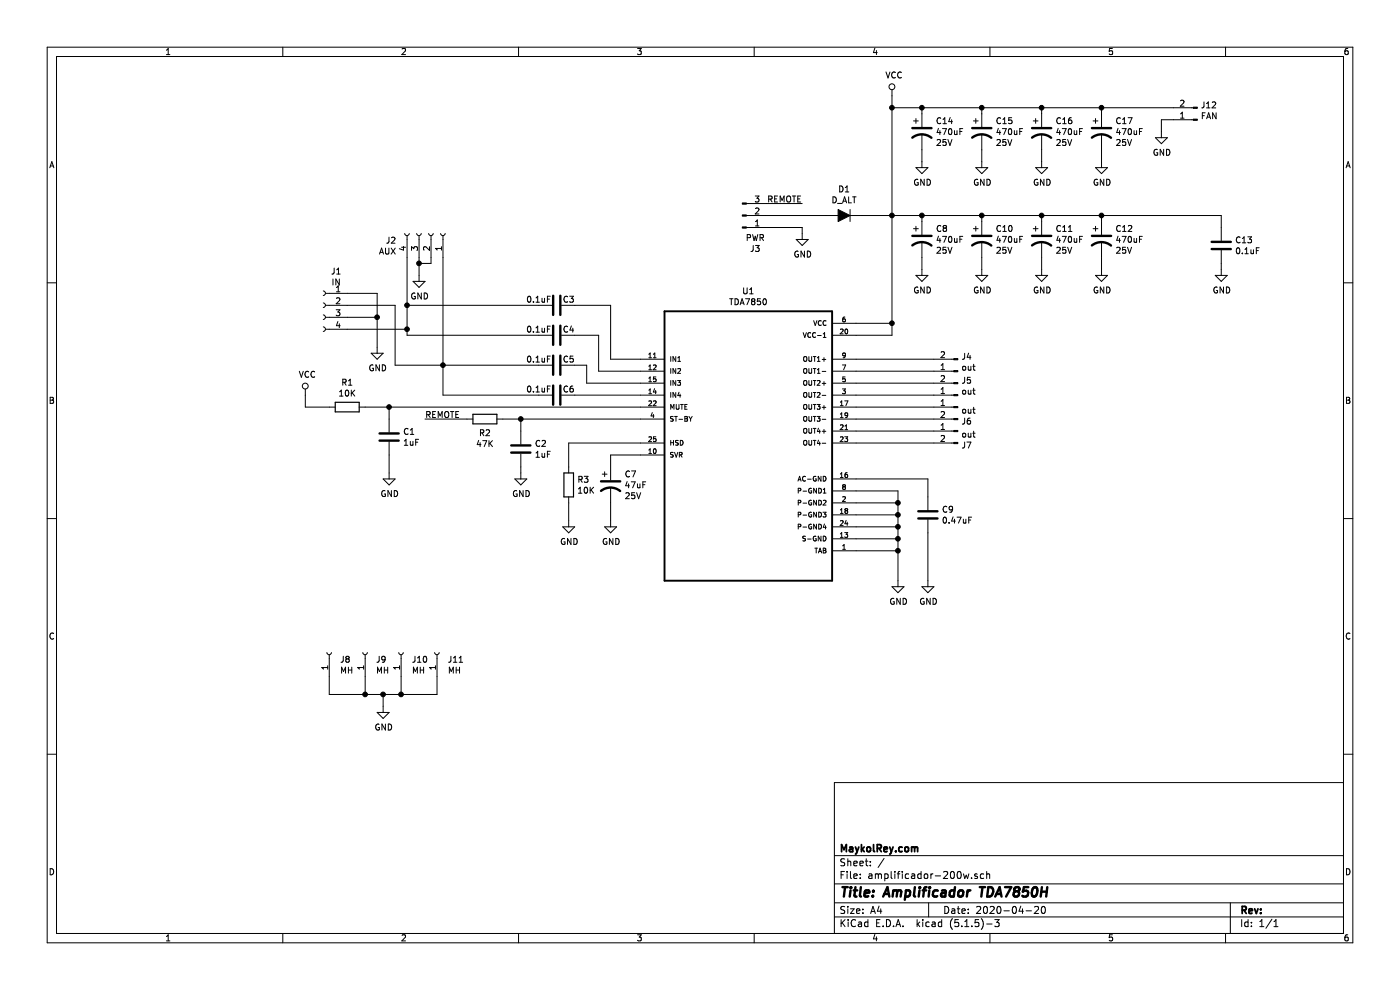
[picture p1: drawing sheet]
EESchema Schematic File Version 4
EELAYER 30 0
EELAYER END
$Descr A4 11693 8268
encoding utf-8
Sheet 1 1
Title "Amplificador TDA7850H"
Date "2020-04-20"
Rev ""
Comp "MaykolRey.com"
Comment1 ""
Comment2 ""
Comment3 ""
Comment4 ""
$EndDescr
$Comp
L MSS_TDAs:TDA7850 U1
U 1 1
P 5800 4500
F 0 "U1" H 5800 5770 50  0000 C CNN
F 1 "TDA7850" H 5800 5679 50  0000 C CNN
F 2 "MSS_Devices:TDA7850H" H 5800 4500 50  0001 L BNN
F 3 "Audio Amp Speaker 4-CH Stereo 85W Class-AB Automotive 25-Pin_25+Tab_ FLEXIWATT Tube" H 5800 4500 50  0001 L BNN
	1    5800 4500
	1    0    0    -1  
$EndComp
$Comp
L Connector:Conn_01x02_Male J4
U 1 1
P 7550 3900
F 0 "J4" H 7522 3782 50  0000 R CNN
F 1 "out" H 7522 3873 50  0000 R CNN
F 2 "TerminalBlock_Phoenix:TerminalBlock_Phoenix_MKDS-3-2-5.08_1x02_P5.08mm_Horizontal" H 7550 3900 50  0001 C CNN
F 3 "~" H 7550 3900 50  0001 C CNN
	1    7550 3900
	-1   0    0    1   
$EndComp
$Comp
L Connector:Conn_01x02_Male J5
U 1 1
P 7550 4100
F 0 "J5" H 7522 3982 50  0000 R CNN
F 1 "out" H 7522 4073 50  0000 R CNN
F 2 "TerminalBlock_Phoenix:TerminalBlock_Phoenix_MKDS-3-2-5.08_1x02_P5.08mm_Horizontal" H 7550 4100 50  0001 C CNN
F 3 "~" H 7550 4100 50  0001 C CNN
	1    7550 4100
	-1   0    0    1   
$EndComp
$Comp
L Connector:Conn_01x02_Male J6
U 1 1
P 7550 4200
F 0 "J6" H 7522 4082 50  0000 R CNN
F 1 "out" H 7522 4173 50  0000 R CNN
F 2 "TerminalBlock_Phoenix:TerminalBlock_Phoenix_MKDS-3-2-5.08_1x02_P5.08mm_Horizontal" H 7550 4200 50  0001 C CNN
F 3 "~" H 7550 4200 50  0001 C CNN
	1    7550 4200
	-1   0    0    -1  
$EndComp
$Comp
L Connector:Conn_01x02_Male J7
U 1 1
P 7550 4400
F 0 "J7" H 7522 4282 50  0000 R CNN
F 1 "out" H 7522 4373 50  0000 R CNN
F 2 "TerminalBlock_Phoenix:TerminalBlock_Phoenix_MKDS-3-2-5.08_1x02_P5.08mm_Horizontal" H 7550 4400 50  0001 C CNN
F 3 "~" H 7550 4400 50  0001 C CNN
	1    7550 4400
	-1   0    0    -1  
$EndComp
Wire Wire Line
	7350 3800 6700 3800
Wire Wire Line
	6700 3900 7350 3900
Wire Wire Line
	7350 4000 6700 4000
Wire Wire Line
	7350 4100 6700 4100
Wire Wire Line
	7350 4200 6700 4200
Wire Wire Line
	6700 4300 7350 4300
Wire Wire Line
	7350 4400 6700 4400
Wire Wire Line
	6700 4500 7350 4500
Wire Wire Line
	7050 5650 7050 5400
Wire Wire Line
	7050 4900 6700 4900
Wire Wire Line
	6700 5000 7050 5000
Connection ~ 7050 5000
Wire Wire Line
	7050 5000 7050 4900
Wire Wire Line
	6700 5100 7050 5100
Connection ~ 7050 5100
Wire Wire Line
	7050 5100 7050 5000
Wire Wire Line
	6700 5200 7050 5200
Connection ~ 7050 5200
Wire Wire Line
	7050 5200 7050 5100
Wire Wire Line
	6700 5300 7050 5300
Connection ~ 7050 5300
Wire Wire Line
	7050 5300 7050 5200
Wire Wire Line
	6700 5400 7050 5400
Connection ~ 7050 5400
Wire Wire Line
	7050 5400 7050 5300
$Comp
L Device:C C9
U 1 1
P 7300 5100
F 0 "C9" H 7415 5146 50  0000 L CNN
F 1 "0.47uF" H 7415 5055 50  0000 L CNN
F 2 "Capacitor_THT:C_Disc_D4.3mm_W1.9mm_P5.00mm" H 7338 4950 50  0001 C CNN
F 3 "~" H 7300 5100 50  0001 C CNN
	1    7300 5100
	1    0    0    -1  
$EndComp
Wire Wire Line
	7300 4950 7300 4800
Wire Wire Line
	7300 4800 6700 4800
$Comp
L power:GND #PWR010
U 1 1
P 7050 5650
F 0 "#PWR010" H 7050 5400 50  0001 C CNN
F 1 "GND" H 7055 5477 50  0000 C CNN
F 2 "" H 7050 5650 50  0001 C CNN
F 3 "" H 7050 5650 50  0001 C CNN
	1    7050 5650
	1    0    0    -1  
$EndComp
$Comp
L power:GND #PWR012
U 1 1
P 7300 5650
F 0 "#PWR012" H 7300 5400 50  0001 C CNN
F 1 "GND" H 7305 5477 50  0000 C CNN
F 2 "" H 7300 5650 50  0001 C CNN
F 3 "" H 7300 5650 50  0001 C CNN
	1    7300 5650
	1    0    0    -1  
$EndComp
Wire Wire Line
	7300 5250 7300 5650
$Comp
L Device:CP1 C12
U 1 1
P 8750 2800
F 0 "C12" H 8865 2891 50  0000 L CNN
F 1 "470uF" H 8865 2800 50  0000 L CNN
F 2 "Capacitor_THT:CP_Radial_D10.0mm_P5.00mm" H 8750 2800 50  0001 C CNN
F 3 "~" H 8750 2800 50  0001 C CNN
F 4 "25V" H 8865 2709 50  0000 L CNN "V"
	1    8750 2800
	1    0    0    -1  
$EndComp
$Comp
L Device:CP1 C11
U 1 1
P 8250 2800
F 0 "C11" H 8365 2891 50  0000 L CNN
F 1 "470uF" H 8365 2800 50  0000 L CNN
F 2 "Capacitor_THT:CP_Radial_D10.0mm_P5.00mm" H 8250 2800 50  0001 C CNN
F 3 "~" H 8250 2800 50  0001 C CNN
F 4 "25V" H 8365 2709 50  0000 L CNN "V"
	1    8250 2800
	1    0    0    -1  
$EndComp
$Comp
L Device:CP1 C10
U 1 1
P 7750 2800
F 0 "C10" H 7865 2891 50  0000 L CNN
F 1 "470uF" H 7865 2800 50  0000 L CNN
F 2 "Capacitor_THT:CP_Radial_D10.0mm_P5.00mm" H 7750 2800 50  0001 C CNN
F 3 "~" H 7750 2800 50  0001 C CNN
F 4 "25V" H 7865 2709 50  0000 L CNN "V"
	1    7750 2800
	1    0    0    -1  
$EndComp
$Comp
L Device:CP1 C8
U 1 1
P 7250 2800
F 0 "C8" H 7365 2891 50  0000 L CNN
F 1 "470uF" H 7365 2800 50  0000 L CNN
F 2 "Capacitor_THT:CP_Radial_D10.0mm_P5.00mm" H 7250 2800 50  0001 C CNN
F 3 "~" H 7250 2800 50  0001 C CNN
F 4 "25V" H 7365 2709 50  0000 L CNN "V"
	1    7250 2800
	1    0    0    -1  
$EndComp
Wire Wire Line
	6700 3500 7000 3500
Wire Wire Line
	7000 3500 7000 2600
Wire Wire Line
	8750 2600 8750 2650
Wire Wire Line
	8750 2600 8250 2600
Wire Wire Line
	8250 2600 8250 2650
Wire Wire Line
	8250 2600 7750 2600
Wire Wire Line
	7750 2600 7750 2650
Connection ~ 8250 2600
Wire Wire Line
	7750 2600 7250 2600
Wire Wire Line
	7250 2600 7250 2650
Connection ~ 7750 2600
$Comp
L power:GND #PWR015
U 1 1
P 8750 3050
F 0 "#PWR015" H 8750 2800 50  0001 C CNN
F 1 "GND" H 8755 2877 50  0000 C CNN
F 2 "" H 8750 3050 50  0001 C CNN
F 3 "" H 8750 3050 50  0001 C CNN
	1    8750 3050
	1    0    0    -1  
$EndComp
Wire Wire Line
	8750 3050 8750 2950
$Comp
L power:GND #PWR014
U 1 1
P 8250 3050
F 0 "#PWR014" H 8250 2800 50  0001 C CNN
F 1 "GND" H 8255 2877 50  0000 C CNN
F 2 "" H 8250 3050 50  0001 C CNN
F 3 "" H 8250 3050 50  0001 C CNN
	1    8250 3050
	1    0    0    -1  
$EndComp
$Comp
L power:GND #PWR013
U 1 1
P 7750 3050
F 0 "#PWR013" H 7750 2800 50  0001 C CNN
F 1 "GND" H 7755 2877 50  0000 C CNN
F 2 "" H 7750 3050 50  0001 C CNN
F 3 "" H 7750 3050 50  0001 C CNN
	1    7750 3050
	1    0    0    -1  
$EndComp
$Comp
L power:GND #PWR011
U 1 1
P 7250 3050
F 0 "#PWR011" H 7250 2800 50  0001 C CNN
F 1 "GND" H 7255 2877 50  0000 C CNN
F 2 "" H 7250 3050 50  0001 C CNN
F 3 "" H 7250 3050 50  0001 C CNN
	1    7250 3050
	1    0    0    -1  
$EndComp
Wire Wire Line
	8250 3050 8250 2950
Wire Wire Line
	7750 3050 7750 2950
Wire Wire Line
	7250 3050 7250 2950
Wire Wire Line
	7000 2600 7250 2600
Connection ~ 7250 2600
$Comp
L Device:C C13
U 1 1
P 9750 2850
F 0 "C13" H 9865 2896 50  0000 L CNN
F 1 "0.1uF" H 9865 2805 50  0000 L CNN
F 2 "Capacitor_THT:C_Disc_D4.3mm_W1.9mm_P5.00mm" H 9788 2700 50  0001 C CNN
F 3 "~" H 9750 2850 50  0001 C CNN
	1    9750 2850
	1    0    0    -1  
$EndComp
Wire Wire Line
	9750 2700 9750 2600
Wire Wire Line
	9750 2600 8750 2600
Connection ~ 8750 2600
$Comp
L power:GND #PWR016
U 1 1
P 9750 3050
F 0 "#PWR016" H 9750 2800 50  0001 C CNN
F 1 "GND" H 9755 2877 50  0000 C CNN
F 2 "" H 9750 3050 50  0001 C CNN
F 3 "" H 9750 3050 50  0001 C CNN
	1    9750 3050
	1    0    0    -1  
$EndComp
Wire Wire Line
	9750 3050 9750 3000
$Comp
L Device:C C3
U 1 1
P 4200 3350
F 0 "C3" V 4150 3450 50  0000 C CNN
F 1 "0.1uF" V 4150 3200 50  0000 C CNN
F 2 "Capacitor_THT:C_Disc_D4.3mm_W1.9mm_P5.00mm" H 4238 3200 50  0001 C CNN
F 3 "~" H 4200 3350 50  0001 C CNN
	1    4200 3350
	0    1    1    0   
$EndComp
$Comp
L Device:C C4
U 1 1
P 4200 3600
F 0 "C4" V 4150 3700 50  0000 C CNN
F 1 "0.1uF" V 4150 3450 50  0000 C CNN
F 2 "Capacitor_THT:C_Disc_D4.3mm_W1.9mm_P5.00mm" H 4238 3450 50  0001 C CNN
F 3 "~" H 4200 3600 50  0001 C CNN
	1    4200 3600
	0    1    1    0   
$EndComp
$Comp
L Device:C C5
U 1 1
P 4200 3850
F 0 "C5" V 4150 3950 50  0000 C CNN
F 1 "0.1uF" V 4150 3700 50  0000 C CNN
F 2 "Capacitor_THT:C_Disc_D4.3mm_W1.9mm_P5.00mm" H 4238 3700 50  0001 C CNN
F 3 "~" H 4200 3850 50  0001 C CNN
	1    4200 3850
	0    1    1    0   
$EndComp
$Comp
L Device:C C6
U 1 1
P 4200 4100
F 0 "C6" V 4150 4200 50  0000 C CNN
F 1 "0.1uF" V 4150 3950 50  0000 C CNN
F 2 "Capacitor_THT:C_Disc_D4.3mm_W1.9mm_P5.00mm" H 4238 3950 50  0001 C CNN
F 3 "~" H 4200 4100 50  0001 C CNN
	1    4200 4100
	0    1    1    0   
$EndComp
Wire Wire Line
	4900 4100 4350 4100
Wire Wire Line
	4900 4000 4450 4000
Wire Wire Line
	4450 4000 4450 3850
Wire Wire Line
	4450 3850 4350 3850
Wire Wire Line
	4900 3900 4550 3900
Wire Wire Line
	4550 3900 4550 3600
Wire Wire Line
	4550 3600 4350 3600
Wire Wire Line
	4900 3800 4650 3800
Wire Wire Line
	4650 3800 4650 3350
Wire Wire Line
	4650 3350 4350 3350
Wire Wire Line
	2950 3350 4050 3350
$Comp
L Device:R R3
U 1 1
P 4300 4850
F 0 "R3" H 4370 4896 50  0000 L CNN
F 1 "10K" H 4370 4805 50  0000 L CNN
F 2 "Resistor_THT:R_Axial_DIN0411_L9.9mm_D3.6mm_P12.70mm_Horizontal" V 4230 4850 50  0001 C CNN
F 3 "~" H 4300 4850 50  0001 C CNN
	1    4300 4850
	1    0    0    -1  
$EndComp
Wire Wire Line
	4300 4700 4300 4500
Wire Wire Line
	4300 4500 4900 4500
$Comp
L power:GND #PWR06
U 1 1
P 4300 5150
F 0 "#PWR06" H 4300 4900 50  0001 C CNN
F 1 "GND" H 4305 4977 50  0000 C CNN
F 2 "" H 4300 5150 50  0001 C CNN
F 3 "" H 4300 5150 50  0001 C CNN
	1    4300 5150
	1    0    0    -1  
$EndComp
Wire Wire Line
	4300 5000 4300 5150
$Comp
L Device:CP1 C7
U 1 1
P 4650 4850
F 0 "C7" H 4765 4941 50  0000 L CNN
F 1 "47uF" H 4765 4850 50  0000 L CNN
F 2 "Capacitor_THT:CP_Radial_D5.0mm_P2.00mm" H 4650 4850 50  0001 C CNN
F 3 "~" H 4650 4850 50  0001 C CNN
F 4 "25V" H 4765 4759 50  0000 L CNN "V"
	1    4650 4850
	1    0    0    -1  
$EndComp
Wire Wire Line
	4650 4700 4650 4600
Wire Wire Line
	4650 4600 4900 4600
$Comp
L power:GND #PWR07
U 1 1
P 4650 5150
F 0 "#PWR07" H 4650 4900 50  0001 C CNN
F 1 "GND" H 4655 4977 50  0000 C CNN
F 2 "" H 4650 5150 50  0001 C CNN
F 3 "" H 4650 5150 50  0001 C CNN
	1    4650 5150
	1    0    0    -1  
$EndComp
Wire Wire Line
	4650 5150 4650 5000
$Comp
L Connector:Conn_01x04_Female J1
U 1 1
P 2250 3350
F 0 "J1" H 2142 3635 50  0000 C CNN
F 1 "IN" H 2142 3544 50  0000 C CNN
F 2 "MSS_Connector:CUI_RCJ-21XX" H 2250 3350 50  0001 C CNN
F 3 "~" H 2250 3350 50  0001 C CNN
F 4 "RCJ-2121" H 2250 3350 50  0001 C CNN "Mfg Part #"
	1    2250 3350
	-1   0    0    -1  
$EndComp
$Comp
L Connector:Conn_01x04_Female J2
U 1 1
P 3150 2750
F 0 "J2" V 3088 2462 50  0000 R CNN
F 1 "AUX" V 2997 2462 50  0000 R CNN
F 2 "Connector_PinHeader_2.54mm:PinHeader_1x04_P2.54mm_Vertical" H 3150 2750 50  0001 C CNN
F 3 "~" H 3150 2750 50  0001 C CNN
	1    3150 2750
	0    1    -1   0   
$EndComp
Wire Wire Line
	2950 2950 2950 3350
Wire Wire Line
	3250 3850 4050 3850
$Comp
L power:GND #PWR04
U 1 1
P 3050 3100
F 0 "#PWR04" H 3050 2850 50  0001 C CNN
F 1 "GND" H 3055 2927 50  0000 C CNN
F 2 "" H 3050 3100 50  0001 C CNN
F 3 "" H 3050 3100 50  0001 C CNN
	1    3050 3100
	1    0    0    -1  
$EndComp
Connection ~ 2950 3350
Wire Wire Line
	2950 3600 2950 3550
Wire Wire Line
	2850 3850 3250 3850
Connection ~ 3250 3850
Wire Wire Line
	3250 4100 3250 3850
Wire Wire Line
	3250 4100 4050 4100
Wire Wire Line
	2950 3600 4050 3600
$Comp
L power:GND #PWR02
U 1 1
P 2700 3700
F 0 "#PWR02" H 2700 3450 50  0001 C CNN
F 1 "GND" H 2705 3527 50  0000 C CNN
F 2 "" H 2700 3700 50  0001 C CNN
F 3 "" H 2700 3700 50  0001 C CNN
	1    2700 3700
	1    0    0    -1  
$EndComp
$Comp
L Device:D_ALT D1
U 1 1
P 6600 2600
F 0 "D1" H 6600 2384 50  0000 C CNN
F 1 "D_ALT" H 6600 2475 50  0000 C CNN
F 2 "Diode_THT:D_DO-15_P12.70mm_Horizontal" H 6600 2600 50  0001 C CNN
F 3 "~" H 6600 2600 50  0001 C CNN
	1    6600 2600
	-1   0    0    1   
$EndComp
Wire Wire Line
	6750 2600 7000 2600
Connection ~ 7000 2600
$Comp
L Connector:Conn_01x03_Male J3
U 1 1
P 5750 2600
F 0 "J3" H 5858 2881 50  0000 C CNN
F 1 "PWR" H 5858 2790 50  0000 C CNN
F 2 "MSS_Connector:TE_2-1437667-5" H 5750 2600 50  0001 C CNN
F 3 "~" H 5750 2600 50  0001 C CNN
F 4 "OSTYK42103030" H 5750 2600 50  0001 C CNN "Mfg Part #"
	1    5750 2600
	1    0    0    1   
$EndComp
$Comp
L power:GND #PWR08
U 1 1
P 6250 2750
F 0 "#PWR08" H 6250 2500 50  0001 C CNN
F 1 "GND" H 6255 2577 50  0000 C CNN
F 2 "" H 6250 2750 50  0001 C CNN
F 3 "" H 6250 2750 50  0001 C CNN
	1    6250 2750
	1    0    0    -1  
$EndComp
Text Label 6250 2500 2    50   ~ 0
REMOTE
Wire Wire Line
	6700 3600 7000 3600
Wire Wire Line
	7000 3600 7000 3500
Connection ~ 7000 3500
$Comp
L Device:R R2
U 1 1
P 3600 4300
F 0 "R2" V 3715 4300 50  0000 C CNN
F 1 "47K" V 3806 4300 50  0000 C CNN
F 2 "Resistor_THT:R_Axial_DIN0411_L9.9mm_D3.6mm_P12.70mm_Horizontal" V 3530 4300 50  0001 C CNN
F 3 "~" H 3600 4300 50  0001 C CNN
	1    3600 4300
	0    1    1    0   
$EndComp
Wire Wire Line
	3750 4300 3900 4300
$Comp
L Device:C C2
U 1 1
P 3900 4550
F 0 "C2" H 4015 4596 50  0000 L CNN
F 1 "1uF" H 4015 4505 50  0000 L CNN
F 2 "Capacitor_THT:C_Disc_D4.3mm_W1.9mm_P5.00mm" H 3938 4400 50  0001 C CNN
F 3 "~" H 3900 4550 50  0001 C CNN
	1    3900 4550
	1    0    0    -1  
$EndComp
Wire Wire Line
	3900 4400 3900 4300
Connection ~ 3900 4300
Wire Wire Line
	3900 4300 4900 4300
$Comp
L power:GND #PWR05
U 1 1
P 3900 4750
F 0 "#PWR05" H 3900 4500 50  0001 C CNN
F 1 "GND" H 3905 4577 50  0000 C CNN
F 2 "" H 3900 4750 50  0001 C CNN
F 3 "" H 3900 4750 50  0001 C CNN
	1    3900 4750
	1    0    0    -1  
$EndComp
Wire Wire Line
	3900 4750 3900 4700
Wire Wire Line
	3450 4300 3100 4300
Text Label 3100 4300 0    50   ~ 0
REMOTE
Wire Wire Line
	4900 4200 2800 4200
$Comp
L Device:R R1
U 1 1
P 2450 4200
F 0 "R1" V 2243 4200 50  0000 C CNN
F 1 "10K" V 2334 4200 50  0000 C CNN
F 2 "Resistor_THT:R_Axial_DIN0411_L9.9mm_D3.6mm_P12.70mm_Horizontal" V 2380 4200 50  0001 C CNN
F 3 "~" H 2450 4200 50  0001 C CNN
	1    2450 4200
	0    1    1    0   
$EndComp
$Comp
L Device:C C1
U 1 1
P 2800 4450
F 0 "C1" H 2915 4496 50  0000 L CNN
F 1 "1uF" H 2915 4405 50  0000 L CNN
F 2 "Capacitor_THT:C_Disc_D4.3mm_W1.9mm_P5.00mm" H 2838 4300 50  0001 C CNN
F 3 "~" H 2800 4450 50  0001 C CNN
	1    2800 4450
	1    0    0    -1  
$EndComp
Wire Wire Line
	2800 4300 2800 4200
Connection ~ 2800 4200
Wire Wire Line
	2800 4200 2600 4200
$Comp
L power:GND #PWR03
U 1 1
P 2800 4750
F 0 "#PWR03" H 2800 4500 50  0001 C CNN
F 1 "GND" H 2805 4577 50  0000 C CNN
F 2 "" H 2800 4750 50  0001 C CNN
F 3 "" H 2800 4750 50  0001 C CNN
	1    2800 4750
	1    0    0    -1  
$EndComp
Wire Wire Line
	2800 4750 2800 4600
$Comp
L power:VCC #PWR09
U 1 1
P 7000 1600
F 0 "#PWR09" H 7000 1450 50  0001 C CNN
F 1 "VCC" H 7017 1773 50  0000 C CNN
F 2 "" H 7000 1600 50  0001 C CNN
F 3 "" H 7000 1600 50  0001 C CNN
	1    7000 1600
	1    0    0    -1  
$EndComp
Wire Wire Line
	7000 1600 7000 1700
$Comp
L power:VCC #PWR01
U 1 1
P 2100 4100
F 0 "#PWR01" H 2100 3950 50  0001 C CNN
F 1 "VCC" H 2117 4273 50  0000 C CNN
F 2 "" H 2100 4100 50  0001 C CNN
F 3 "" H 2100 4100 50  0001 C CNN
	1    2100 4100
	1    0    0    -1  
$EndComp
Wire Wire Line
	2300 4200 2100 4200
Wire Wire Line
	2100 4200 2100 4100
Wire Wire Line
	2450 3450 2700 3450
Wire Wire Line
	2700 3450 2700 3700
Wire Wire Line
	2450 3250 2700 3250
Wire Wire Line
	2700 3250 2700 3450
Connection ~ 2700 3450
Wire Wire Line
	3050 2950 3050 3000
Wire Wire Line
	3150 2950 3150 3000
Wire Wire Line
	3150 3000 3050 3000
Connection ~ 3050 3000
Wire Wire Line
	3050 3000 3050 3100
Wire Wire Line
	3250 2950 3250 3850
Wire Wire Line
	2850 3350 2450 3350
Wire Wire Line
	2850 3350 2850 3850
Wire Wire Line
	2450 3550 2950 3550
Connection ~ 2950 3550
Wire Wire Line
	2950 3550 2950 3350
Wire Wire Line
	5950 2600 6450 2600
Wire Wire Line
	6250 2500 5950 2500
Wire Wire Line
	6250 2700 5950 2700
Wire Wire Line
	6250 2700 6250 2750
$Comp
L Device:CP1 C17
U 1 1
P 8750 1900
F 0 "C17" H 8865 1991 50  0000 L CNN
F 1 "470uF" H 8865 1900 50  0000 L CNN
F 2 "Capacitor_THT:CP_Radial_D10.0mm_P5.00mm" H 8750 1900 50  0001 C CNN
F 3 "~" H 8750 1900 50  0001 C CNN
F 4 "25V" H 8865 1809 50  0000 L CNN "V"
	1    8750 1900
	1    0    0    -1  
$EndComp
$Comp
L Device:CP1 C16
U 1 1
P 8250 1900
F 0 "C16" H 8365 1991 50  0000 L CNN
F 1 "470uF" H 8365 1900 50  0000 L CNN
F 2 "Capacitor_THT:CP_Radial_D10.0mm_P5.00mm" H 8250 1900 50  0001 C CNN
F 3 "~" H 8250 1900 50  0001 C CNN
F 4 "25V" H 8365 1809 50  0000 L CNN "V"
	1    8250 1900
	1    0    0    -1  
$EndComp
$Comp
L Device:CP1 C15
U 1 1
P 7750 1900
F 0 "C15" H 7865 1991 50  0000 L CNN
F 1 "470uF" H 7865 1900 50  0000 L CNN
F 2 "Capacitor_THT:CP_Radial_D10.0mm_P5.00mm" H 7750 1900 50  0001 C CNN
F 3 "~" H 7750 1900 50  0001 C CNN
F 4 "25V" H 7865 1809 50  0000 L CNN "V"
	1    7750 1900
	1    0    0    -1  
$EndComp
$Comp
L Device:CP1 C14
U 1 1
P 7250 1900
F 0 "C14" H 7365 1991 50  0000 L CNN
F 1 "470uF" H 7365 1900 50  0000 L CNN
F 2 "Capacitor_THT:CP_Radial_D10.0mm_P5.00mm" H 7250 1900 50  0001 C CNN
F 3 "~" H 7250 1900 50  0001 C CNN
F 4 "25V" H 7365 1809 50  0000 L CNN "V"
	1    7250 1900
	1    0    0    -1  
$EndComp
Wire Wire Line
	8750 1700 8750 1750
Wire Wire Line
	8750 1700 8250 1700
Wire Wire Line
	8250 1700 8250 1750
Wire Wire Line
	8250 1700 7750 1700
Wire Wire Line
	7750 1700 7750 1750
Connection ~ 8250 1700
Wire Wire Line
	7750 1700 7250 1700
Wire Wire Line
	7250 1700 7250 1750
Connection ~ 7750 1700
$Comp
L power:GND #PWR020
U 1 1
P 8750 2150
F 0 "#PWR020" H 8750 1900 50  0001 C CNN
F 1 "GND" H 8755 1977 50  0000 C CNN
F 2 "" H 8750 2150 50  0001 C CNN
F 3 "" H 8750 2150 50  0001 C CNN
	1    8750 2150
	1    0    0    -1  
$EndComp
Wire Wire Line
	8750 2150 8750 2050
$Comp
L power:GND #PWR019
U 1 1
P 8250 2150
F 0 "#PWR019" H 8250 1900 50  0001 C CNN
F 1 "GND" H 8255 1977 50  0000 C CNN
F 2 "" H 8250 2150 50  0001 C CNN
F 3 "" H 8250 2150 50  0001 C CNN
	1    8250 2150
	1    0    0    -1  
$EndComp
$Comp
L power:GND #PWR018
U 1 1
P 7750 2150
F 0 "#PWR018" H 7750 1900 50  0001 C CNN
F 1 "GND" H 7755 1977 50  0000 C CNN
F 2 "" H 7750 2150 50  0001 C CNN
F 3 "" H 7750 2150 50  0001 C CNN
	1    7750 2150
	1    0    0    -1  
$EndComp
$Comp
L power:GND #PWR017
U 1 1
P 7250 2150
F 0 "#PWR017" H 7250 1900 50  0001 C CNN
F 1 "GND" H 7255 1977 50  0000 C CNN
F 2 "" H 7250 2150 50  0001 C CNN
F 3 "" H 7250 2150 50  0001 C CNN
	1    7250 2150
	1    0    0    -1  
$EndComp
Wire Wire Line
	8250 2150 8250 2050
Wire Wire Line
	7750 2150 7750 2050
Wire Wire Line
	7250 2150 7250 2050
Wire Wire Line
	7000 1700 7250 1700
Connection ~ 7250 1700
Connection ~ 7000 1700
Wire Wire Line
	7000 1700 7000 2600
$Comp
L Connector:Conn_01x01_Female J8
U 1 1
P 2300 6250
F 0 "J8" V 2238 6162 50  0000 R CNN
F 1 "MH" V 2147 6162 50  0000 R CNN
F 2 "MountingHole:MountingHole_3.2mm_M3_Pad_Via" H 2300 6250 50  0001 C CNN
F 3 "~" H 2300 6250 50  0001 C CNN
	1    2300 6250
	0    -1   -1   0   
$EndComp
$Comp
L Connector:Conn_01x01_Female J9
U 1 1
P 2600 6250
F 0 "J9" V 2538 6162 50  0000 R CNN
F 1 "MH" V 2447 6162 50  0000 R CNN
F 2 "MountingHole:MountingHole_3.2mm_M3_Pad_Via" H 2600 6250 50  0001 C CNN
F 3 "~" H 2600 6250 50  0001 C CNN
	1    2600 6250
	0    -1   -1   0   
$EndComp
$Comp
L Connector:Conn_01x01_Female J10
U 1 1
P 2900 6250
F 0 "J10" V 2838 6162 50  0000 R CNN
F 1 "MH" V 2747 6162 50  0000 R CNN
F 2 "MountingHole:MountingHole_3.2mm_M3_Pad_Via" H 2900 6250 50  0001 C CNN
F 3 "~" H 2900 6250 50  0001 C CNN
	1    2900 6250
	0    -1   -1   0   
$EndComp
$Comp
L Connector:Conn_01x01_Female J11
U 1 1
P 3200 6250
F 0 "J11" V 3138 6162 50  0000 R CNN
F 1 "MH" V 3047 6162 50  0000 R CNN
F 2 "MountingHole:MountingHole_3.2mm_M3_Pad_Via" H 3200 6250 50  0001 C CNN
F 3 "~" H 3200 6250 50  0001 C CNN
	1    3200 6250
	0    -1   -1   0   
$EndComp
Wire Wire Line
	2300 6450 2300 6600
Wire Wire Line
	2300 6600 2600 6600
Wire Wire Line
	3200 6600 3200 6450
Wire Wire Line
	2900 6450 2900 6600
Connection ~ 2900 6600
Wire Wire Line
	2900 6600 3200 6600
Wire Wire Line
	2600 6450 2600 6600
Connection ~ 2600 6600
Wire Wire Line
	2600 6600 2750 6600
$Comp
L power:GND #PWR0101
U 1 1
P 2750 6700
F 0 "#PWR0101" H 2750 6450 50  0001 C CNN
F 1 "GND" H 2755 6527 50  0000 C CNN
F 2 "" H 2750 6700 50  0001 C CNN
F 3 "" H 2750 6700 50  0001 C CNN
	1    2750 6700
	1    0    0    -1  
$EndComp
Wire Wire Line
	2750 6700 2750 6600
Connection ~ 2750 6600
Wire Wire Line
	2750 6600 2900 6600
$Comp
L Connector:Conn_01x02_Male J12
U 1 1
P 9550 1800
F 0 "J12" H 9522 1682 50  0000 R CNN
F 1 "FAN" H 9522 1773 50  0000 R CNN
F 2 "Connector_PinHeader_2.54mm:PinHeader_1x02_P2.54mm_Vertical" H 9550 1800 50  0001 C CNN
F 3 "~" H 9550 1800 50  0001 C CNN
	1    9550 1800
	-1   0    0    1   
$EndComp
Wire Wire Line
	9350 1700 8750 1700
Connection ~ 8750 1700
$Comp
L power:GND #PWR021
U 1 1
P 9250 1900
F 0 "#PWR021" H 9250 1650 50  0001 C CNN
F 1 "GND" H 9255 1727 50  0000 C CNN
F 2 "" H 9250 1900 50  0001 C CNN
F 3 "" H 9250 1900 50  0001 C CNN
	1    9250 1900
	1    0    0    -1  
$EndComp
Wire Wire Line
	9250 1900 9250 1800
Wire Wire Line
	9250 1800 9350 1800
$EndSCHEMATC
